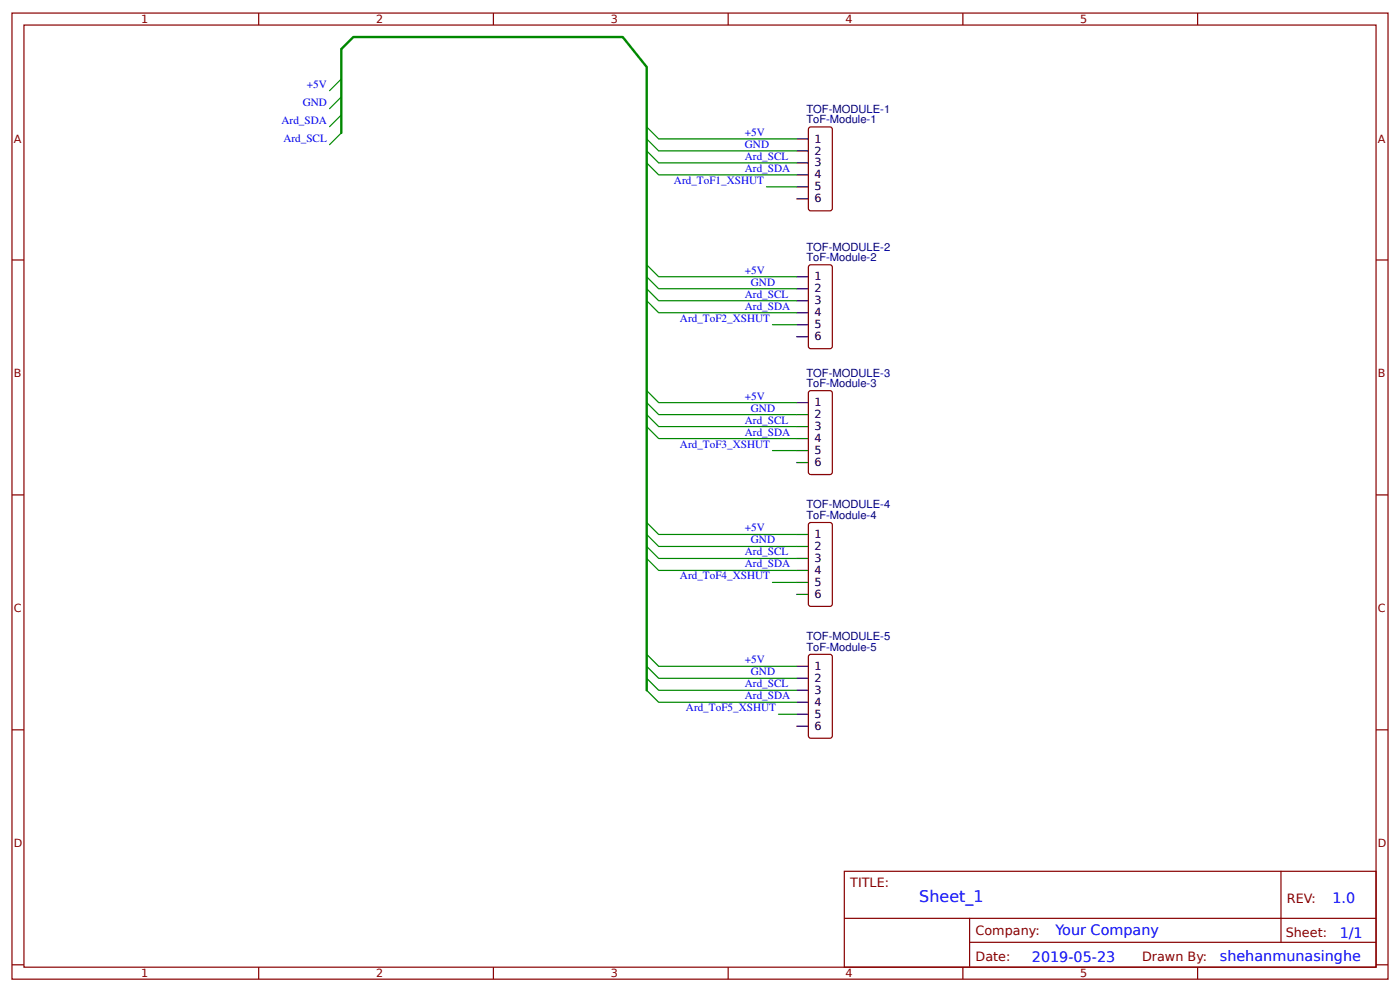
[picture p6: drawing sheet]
<svg xmlns="http://www.w3.org/2000/svg" width="309mm" height="219mm" viewBox="0 0 309 219" stroke-linecap="round" stroke-linejoin="round" font-family="sans-serif">
<g fill="none" stroke="#800" stroke-width=".26">
<path d="M2.6 2.9h304.1v213.2h-304.1zM5.3 5.5h298.7v208h-298.7zM57.1 2.9v2.6M109 2.9v2.6M160.9 2.9v2.6M212.7 2.9v2.6M264.6 2.9v2.6M178.7 28.3l.4-.3h4.3l.4 .3 .1 .2v17.5l-.1 .3-.4 .2h-4.3l-.4-.2-.1-.3zM2.6 57.4h2.7M178.9 58.5l4.5-.1 .4 .3 .1 .3v17.4l-.1 .3-.4 .3h-4.3l-.4-.3-.1-.3v-17.4zM304 57.4h2.7M178.7 86.5l.4-.3h4.3l.4 .3 .1 .3v17.4l-.1 .3-.4 .2h-4.3l-.4-.2-.1-.3z"/>
<path d="M2.6 109.2h2.7M178.7 115.6l.4-.3h4.3l.4 .3 .1 .3v17.4l-.1 .3-.4 .3h-4.3l-.4-.3-.1-.3zM304 109.2h2.7M178.7 144.7l.4-.3h4.3l.4 .3 .1 .3v17.4l-.1 .3-.4 .3h-4.3l-.2-.1-.3-.5zM2.6 161.1h2.7M304 161.1h2.7M186.5 192.3h117.5v21.2h-117.5zM283 192.3v15.7M2.6 213h2.7M57.1 213.5v2.6M109 213.5v2.6M160.9 213.5v2.6"/>
<path d="M186.6 202.7h117.3M212.7 213.5v2.6M214.2 208h89.7M214.2 202.7v10.6M264.6 213.5v2.6M304 213h2.7"/>
</g>
<g fill="none" stroke="#000" stroke-width=".26">
<path d="M175.9 30.7h2.7M175.9 33.3h2.7M175.9 36h2.7M175.9 38.6h2.7M175.9 41.2h2.7M175.9 43.9h2.7M175.9 61.1h2.7M175.9 63.7h2.7M175.9 66.4h2.7M175.9 69h2.7M175.9 71.7h2.7M175.9 74.3h2.7"/>
<path d="M175.9 88.9h2.7M175.9 91.5h2.7M175.9 94.2h2.7M175.9 96.8h2.7M175.9 99.5h2.7M175.9 102.1h2.7M175.9 118h2.7M175.9 120.6h2.7M175.9 123.3h2.7M175.9 125.9h2.7M175.9 128.6h2.7M175.9 131.2h2.7"/>
<path d="M175.9 147.1h2.7M175.9 149.7h2.7M175.9 152.4h2.7M175.9 155h2.7M175.9 157.7h2.7M175.9 160.3h2.7"/>
</g>
<g fill="#000" stroke="#080" stroke-width=".26">
<path d="M72.8 20.1l2.6-2.7zM75.4 21.4l-2.6 2.7zM72.8 28l2.6-2.6zM72.8 32l2.6-2.7zM142.9 28l2.6 2.7zM142.9 30.7l2.6 2.6zM142.9 33.3l2.6 2.7zM142.9 36l2.6 2.6zM142.9 58.4l2.6 2.7zM142.9 61.1l2.6 2.6zM142.9 63.7l2.6 2.7zM142.9 66.4l2.6 2.6z"/>
<path d="M142.9 86.2l2.6 2.7zM142.9 88.9l2.6 2.6zM142.9 91.5l2.6 2.7zM142.9 94.2l2.6 2.6zM142.9 115.3l2.6 2.7zM142.9 118l2.6 2.6zM142.9 120.6l2.6 2.7zM142.9 123.3l2.6 2.6zM142.9 144.4l2.6 2.7zM142.9 147.1l2.6 2.6zM142.9 149.7l2.6 2.7zM142.9 152.4l2.6 2.6z"/>
</g>
<g fill="none" stroke="#080" stroke-width=".26">
<path d="M145.5 30.7h30.4M145.5 33.3h30.4M145.5 36h30.4M145.5 38.6h30.4M169.3 41.2h6.6M145.5 61.1h30.4M145.5 63.7h30.4M145.5 66.4h30.4M145.5 69h30.4M170.7 71.7h5.2M145.5 88.9h30.4M145.5 91.5h30.4"/>
<path d="M145.5 94.2h30.4M145.5 96.8h30.4M170.7 99.5h5.2M145.5 118h30.4M145.5 120.6h30.4M145.5 123.3h30.4M145.5 125.9h30.4M170.7 128.6h5.2M145.5 147.1h30.4M145.5 149.7h30.4M145.5 152.4h30.4M145.5 155h30.4"/>
<path d="M172 157.7h3.9"/>
</g>
<path d="M75.4 29.3v-18.5l2.7-2.6h59.5l5.3 6.6v137.6" fill="none" stroke="#080" stroke-width=".53"/>
<text font-size="3.5" fill="#00f" x="203.1" y="199.1">Sheet_1</text>
<g font-size="3.2" fill="#00f">
<text x="294.4" y="199.3">1.0</text>
<text x="233.2" y="206.4">Your Company</text>
<text x="296" y="207">1/1</text>
<text x="228" y="212.3">2019-05-23</text>
<text x="269.5" y="212.2">shehanmunasinghe</text>
</g>
<g font-size="2.8" fill="#800">
<text x="187.9" y="195.8">TITLE:</text>
<text x="284.3" y="199.3">REV:</text>
<text x="215.5" y="206.4">Company:</text>
<text x="284.1" y="206.9">Sheet:</text>
<text x="215.5" y="212.2">Date:</text>
<text x="252.3" y="212.2">Drawn By:</text>
</g>
<g font-size="2.5" fill="#800">
<text x="31.2" y="5.1">1</text>
<text x="83.1" y="5.1">2</text>
<text x="134.9" y="5.1">3</text>
<text x="186.8" y="5.1">4</text>
<text x="238.7" y="5.1">5</text>
<text x="3" y="31.5">A</text>
<text x="304.4" y="31.5">A</text>
<text x="3" y="83.3">B</text>
<text x="304.4" y="83.3">B</text>
<text x="3" y="135.2">C</text>
<text x="304.4" y="135.2">C</text>
<text x="3" y="187">D</text>
<text x="304.4" y="187">D</text>
<text x="31.2" y="215.7">1</text>
<text x="83.1" y="215.7">2</text>
<text x="134.9" y="215.7">3</text>
<text x="186.8" y="215.7">4</text>
<text x="238.7" y="215.7">5</text>
</g>
<g font-size="2.5" fill="#00f">
<text x="66.9" y="23.4">GND</text>
<text x="67.8" y="19.4">+5V</text>
<text x="62.2" y="27.4">Ard_SDA</text>
<text x="62.6" y="31.3">Ard_SCL</text>
<text x="164.6" y="30">+5V</text>
<text x="164.6" y="32.6">GND</text>
<text x="164.6" y="35.3">Ard_SCL</text>
<text x="148.9" y="40.6">Ard_ToF1_XSHUT</text>
<text x="164.6" y="37.9">Ard_SDA</text>
<text x="164.6" y="60.4">+5V</text>
<text x="164.6" y="65.7">Ard_SCL</text>
<text x="165.9" y="63.1">GND</text>
<text x="150.2" y="71">Ard_ToF2_XSHUT</text>
<text x="164.6" y="68.4">Ard_SDA</text>
<text x="164.6" y="88.2">+5V</text>
<text x="164.6" y="93.5">Ard_SCL</text>
<text x="165.9" y="90.9">GND</text>
<text x="150.2" y="98.8">Ard_ToF3_XSHUT</text>
<text x="164.6" y="96.1">Ard_SDA</text>
<text x="164.6" y="117.3">+5V</text>
<text x="165.9" y="120">GND</text>
<text x="164.6" y="122.6">Ard_SCL</text>
<text x="164.6" y="125.3">Ard_SDA</text>
<text x="150.2" y="127.9">Ard_ToF4_XSHUT</text>
<text x="164.6" y="146.4">+5V</text>
<text x="165.9" y="149.1">GND</text>
<text x="164.6" y="151.7">Ard_SCL</text>
<text x="164.6" y="154.4">Ard_SDA</text>
<text x="151.5" y="157">Ard_ToF5_XSHUT</text>
</g>
<g font-size="2.5" fill="#000080">
<text x="178.1" y="27.2">ToF-Module-1</text>
<text x="178.1" y="24.9">TOF-MODULE-1</text>
<text x="178.1" y="57.7">ToF-Module-2</text>
<text x="178.1" y="55.4">TOF-MODULE-2</text>
<text x="178.1" y="83.1">TOF-MODULE-3</text>
<text x="178.1" y="85.4">ToF-Module-3</text>
<text x="178.1" y="112.2">TOF-MODULE-4</text>
<text x="178.1" y="114.5">ToF-Module-4</text>
<text x="178.1" y="143.6">ToF-Module-5</text>
<text x="178.1" y="141.3">TOF-MODULE-5</text>
</g>
<g font-size="2.5">
<text x="179.9" y="31.5">1</text>
<text x="179.9" y="34.1">2</text>
<text x="179.9" y="36.8">3</text>
<text x="179.9" y="39.4">4</text>
<text x="179.9" y="42">5</text>
<text x="179.9" y="44.7">6</text>
<text x="179.9" y="61.9">1</text>
<text x="179.9" y="64.5">2</text>
<text x="179.9" y="67.2">3</text>
<text x="179.9" y="69.8">4</text>
<text x="179.9" y="72.5">5</text>
<text x="179.9" y="75.1">6</text>
<text x="179.9" y="89.7">1</text>
<text x="179.9" y="92.3">2</text>
<text x="179.9" y="95">3</text>
<text x="179.9" y="97.6">4</text>
<text x="179.9" y="100.3">5</text>
<text x="179.9" y="102.9">6</text>
<text x="179.9" y="118.8">1</text>
<text x="179.9" y="121.4">2</text>
<text x="179.9" y="124.1">3</text>
<text x="179.9" y="126.7">4</text>
<text x="179.9" y="129.4">5</text>
<text x="179.9" y="132">6</text>
<text x="179.9" y="147.9">1</text>
<text x="179.9" y="150.5">2</text>
<text x="179.9" y="153.2">3</text>
<text x="179.9" y="155.8">4</text>
<text x="179.9" y="158.5">5</text>
<text x="179.9" y="161.1">6</text>
</g>
</svg>
